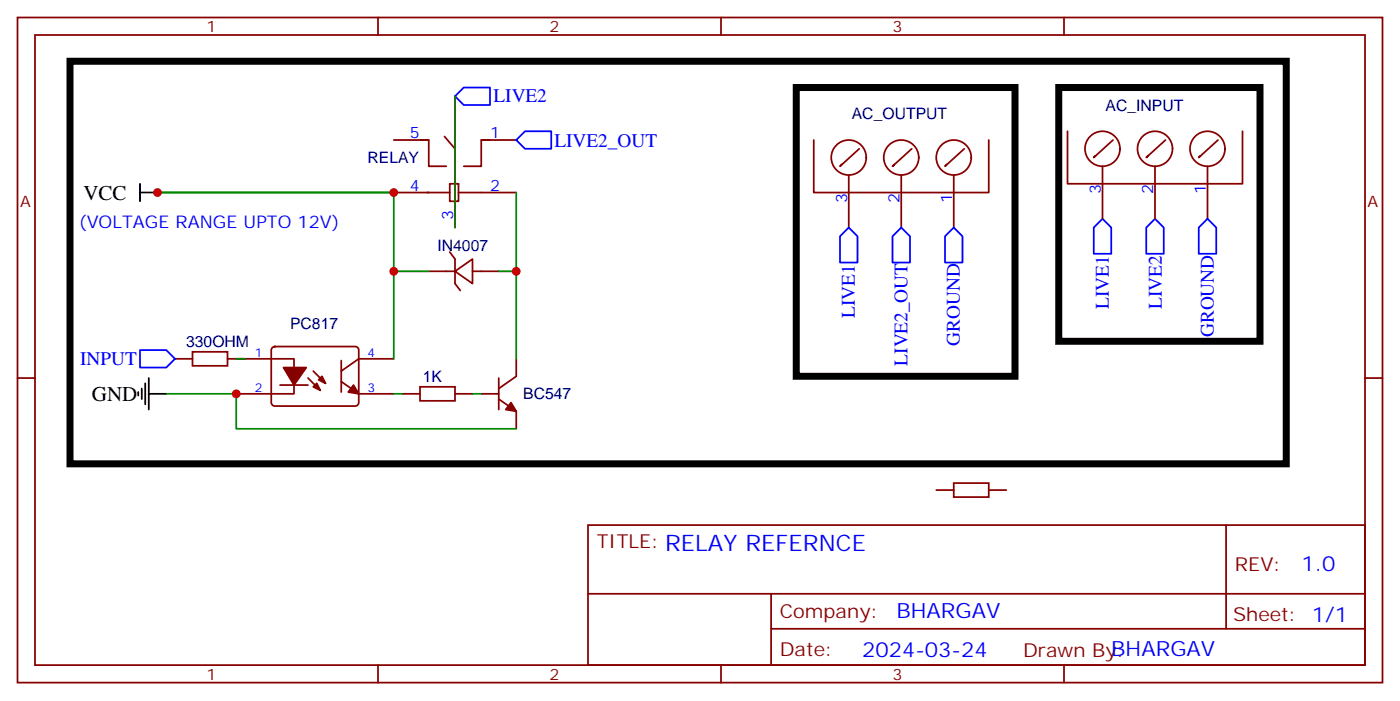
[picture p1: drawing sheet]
<svg xmlns="http://www.w3.org/2000/svg" width="282mm" height="141mm" viewBox="0 0 282 141" stroke-linecap="round" stroke-linejoin="round" font-family="sans-serif">
<g fill="none" stroke="#870000" stroke-width=".35">
<path d="M3.5 3.5h275.2v134.1h-275.2zM7.1 7.1h268.1v127h-268.1zM76.2 3.5v3.6M145.3 3.5v3.6M214.5 3.5v3.6M79.4 28.2h7M79.4 38.8h11.3M84.7 28.2h1.7v5.3h3.6M89.6 27.5l2.1 2.5v15.9M90.7 37h1.7v3.6h-1.7zM92.4 38.8h11.7M97 28.2h7.1"/>
<path d="M98.8 28.2h-1.8v5.3h-3.5M164 28.2v10.6h35.3v-10.6M171.1 35.3v10.6M173.2 30l-3.9 3.5 .4-.3M181.7 35.3v10.6M183.8 30l-3.9 3.5 .4-.3M192.3 35.3v10.6M194.4 30l-3.9 3.5 .4-.3M215.2 26.5v10.5h35.3v-10.5M222.2 33.5v10.6M224.4 28.2l-3.9 3.6 .3-.4M232.8 33.5v10.6"/>
<path d="M234.9 28.2l-3.8 3.6 .3-.4M243.4 33.5v10.6M245.5 28.2l-3.8 3.6 .3-.4M86.4 54.7h5.3M90.7 50.8l1 1.4v5l1.1 1.4M91.7 54.7l3.5-2.5v5zM95.2 54.7h5.3M3.5 76.2h3.6M35.3 72.3h3.5M38.8 70.9h7.1v2.8h-7.1zM45.9 72.3h13.4v7.1h-11.7M54.9 70.1l.5-.3h16.2a.71 .71 0 0 1 .7 .8v10.5a.76 .76 0 0 1-.7 .7h-16.2a.76 .76 0 0 1-.7-.7v-10.5z"/>
<path d="M56.4 77.6h5.7M62.1 76.2l2.5 2.5M63.1 74.8l2.5 2.5M68.8 76.9l3.5 2.5h7.1M68.8 72.7v6.3M79.4 72.3h-7.1l-3.5 2.5M81.1 79.4h3.6M84.7 78h7v2.8h-7zM91.7 79.4h3.5M97 79.4h3.5M100.5 76.2v6.3M104.1 72.3v3.5l-3.6 2.5"/>
<path d="M275.2 76.2h3.5M100.5 80.4l3.6 2.5v3.5M118.5 105.8h156.7v28.3h-156.7zM118.6 119.7h156.4M155.4 119.7v14.1M247.2 105.9v20.8M76.2 134.1v3.5M145.3 134.1v3.5M155.4 126.7h119.6M214.5 134.1v3.5"/>
<circle cx="171.1" cy="31.7" r="3.5"/>
<circle cx="181.7" cy="31.7" r="3.5"/>
<circle cx="192.3" cy="31.7" r="3.5"/>
<circle cx="222.2" cy="30" r="3.5"/>
<circle cx="232.8" cy="30" r="3.5"/>
<circle cx="243.4" cy="30" r="3.5"/>
</g>
<g fill="#870000" stroke="#870000" stroke-width=".35">
<path d="M71.3 77.6l1 1.8-2.1-.4z"/>
<path d="M63.1 78l.8-.7 .7 1.4z"/>
<path d="M64.2 76.6l.7-.8 .7 1.5z"/>
<path d="M57.1 74.1h4.6l-2.4 3.5z"/>
<path d="M103 81.1l1.1 1.8-2.1-.4z"/>
</g>
<path d="M91.7 19.4l1.8-1.8h5.3v3.6h-5.3zM104.1 28.2l1.7-1.7h5.3v3.5h-5.3zM171.1 45.9l1.8 1.7v5.3h-3.6v-5.3zM181.7 45.9l1.7 1.7v5.3h-3.5v-5.3zM192.3 45.9l1.7 1.7v5.3h-3.5v-5.3zM222.2 44.1l1.8 1.8v5.3h-3.5v-5.3zM232.8 44.1l1.8 1.8v5.3h-3.5v-5.3zM241.7 45.9l1.7-1.8 1.8 1.8v5.3h-3.5zM28.2 70.6h5.3l1.8 1.7-1.8 1.8h-5.3z" fill="none" stroke="#00f" stroke-width=".35"/>
<path d="M91.7 19.4v26.5M79.4 38.8h-47.7h47.7v33.5M104.1 38.8v15.9h-3.6M79.4 54.7h7M104.1 54.7v17.6M33.5 79.4h14.1v7h56.5M47.6 72.3h1.8M79.4 79.4h1.7M95.2 79.4h1.8" fill="none" stroke="#008700" stroke-width=".35"/>
<path d="M28.2 38.8h3.5M28.2 37v3.6M27.9 79v.7M28.6 78.3v2.1M29.3 77.3v4.2M30 79.4h3.5M30 76.2v6.3" fill="none" stroke="#000" stroke-width=".35"/>
<path d="M14.1 12.3h245.2v81.2h-245.2zM160.5 17.6h44.1v58.2h-44.1zM213.4 17.6h40.6v51.2h-40.6z" fill="none" stroke="#000" stroke-width="1.4"/>
<g fill="#c00">
<circle cx="79.4" cy="38.8" r=".88"/>
<circle cx="104.1" cy="54.7" r=".88"/>
<circle cx="79.4" cy="54.7" r=".88"/>
<circle cx="47.6" cy="79.4" r=".88"/>
<circle cx="31.8" cy="38.8" r=".88"/>
</g>
<path d="M188.7 98.8h3.6M192.3 97.4h7v2.8h-7zM199.3 98.8h3.5" fill="none" stroke="#870000" stroke-width=".35"/>
<text font-size="4.6" fill="#00f" x="134.1" y="111.1">RELAY REFERNCE</text>
<g font-size="4.2">
<text x="16.8" y="40.2">VCC</text>
<text x="18.5" y="80.8">GND</text>
</g>
<g font-size="4.2" fill="#00f">
<text x="262.3" y="115.1">1.0</text>
<text x="180.7" y="124.7">BHARGAV</text>
<text x="173.8" y="132.5">2024-03-24</text>
<text x="224" y="132.3">BHARGAV</text>
</g>
<g font-size="3.9" fill="#00f">
<text x="99.5" y="20.7">LIVE2</text>
<text x="111.8" y="29.6">LIVE2_OUT</text>
<text x="172.3" y="64.1" transform="rotate(-90 172.3 64.1)">LIVE1</text>
<text x="223.5" y="62.3" transform="rotate(-90 223.5 62.3)">LIVE1</text>
<text x="234.2" y="62.3" transform="rotate(-90 234.2 62.3)">LIVE2</text>
<text x="193.5" y="69.7" transform="rotate(-90 193.5 69.7)">GROUND</text>
<text x="244.7" y="68" transform="rotate(-90 244.7 68)">GROUND</text>
<text x="16.1" y="73.6">INPUT</text>
<text x="182.9" y="73.7" transform="rotate(-90 182.9 73.7)">LIVE2_OUT</text>
</g>
<g font-size="3.9" fill="#800">
<text x="120.3" y="110.4">TITLE:</text>
<text x="248.9" y="115.1">REV:</text>
<text x="157.2" y="124.6">Company:</text>
<text x="248.6" y="125.2">Sheet: 1/1</text>
<text x="157.2" y="132.3">Date:</text>
<text x="206.2" y="132.4">Drawn By:</text>
</g>
<text font-size="3.5" fill="#00f" x="15.9" y="45.9">(VOLTAGE RANGE UPTO 12V)</text>
<g font-size="3.2" fill="#800">
<text x="41.6" y="6.5">1</text>
<text x="110.8" y="6.5">2</text>
<text x="179.9" y="6.5">3</text>
<text x="4.1" y="41.6">A</text>
<text x="275.7" y="41.6">A</text>
<text x="41.6" y="137.1">1</text>
<text x="110.8" y="137.1">2</text>
<text x="179.9" y="137.1">3</text>
</g>
<g font-size="3.2" fill="#000080">
<text x="222.9" y="22.3">AC_INPUT</text>
<text x="171.7" y="24">AC_OUTPUT</text>
<text x="74.1" y="32.9">RELAY</text>
<text x="88.2" y="50.5">IN4007</text>
<text x="37.5" y="69.9">330OHM</text>
<text x="58.5" y="66.4">PC817</text>
<text x="85.3" y="77">1K</text>
<text x="105.5" y="80.5">BC547</text>
</g>
<g font-size="3.2" fill="#00f">
<text x="82.6" y="27.9">5</text>
<text x="98.8" y="27.9">1</text>
<text x="82.6" y="38.5">4</text>
<text x="98.8" y="38.5">2</text>
<text x="170.7" y="40.8" transform="rotate(-90 170.7 40.8)">3</text>
<text x="181.3" y="40.8" transform="rotate(-90 181.3 40.8)">2</text>
<text x="191.9" y="40.8" transform="rotate(-90 191.9 40.8)">1</text>
<text x="221.9" y="39.1" transform="rotate(-90 221.9 39.1)">3</text>
<text x="232.5" y="39.1" transform="rotate(-90 232.5 39.1)">2</text>
<text x="243.1" y="39.1" transform="rotate(-90 243.1 39.1)">1</text>
<text x="91.4" y="44.4" transform="rotate(-90 91.4 44.4)">3</text>
</g>
<g font-size="2.5" fill="#00f">
<text x="51.4" y="72">1</text>
<text x="74.1" y="72">4</text>
<text x="51.4" y="79">2</text>
<text x="74.1" y="79">3</text>
</g>
</svg>
